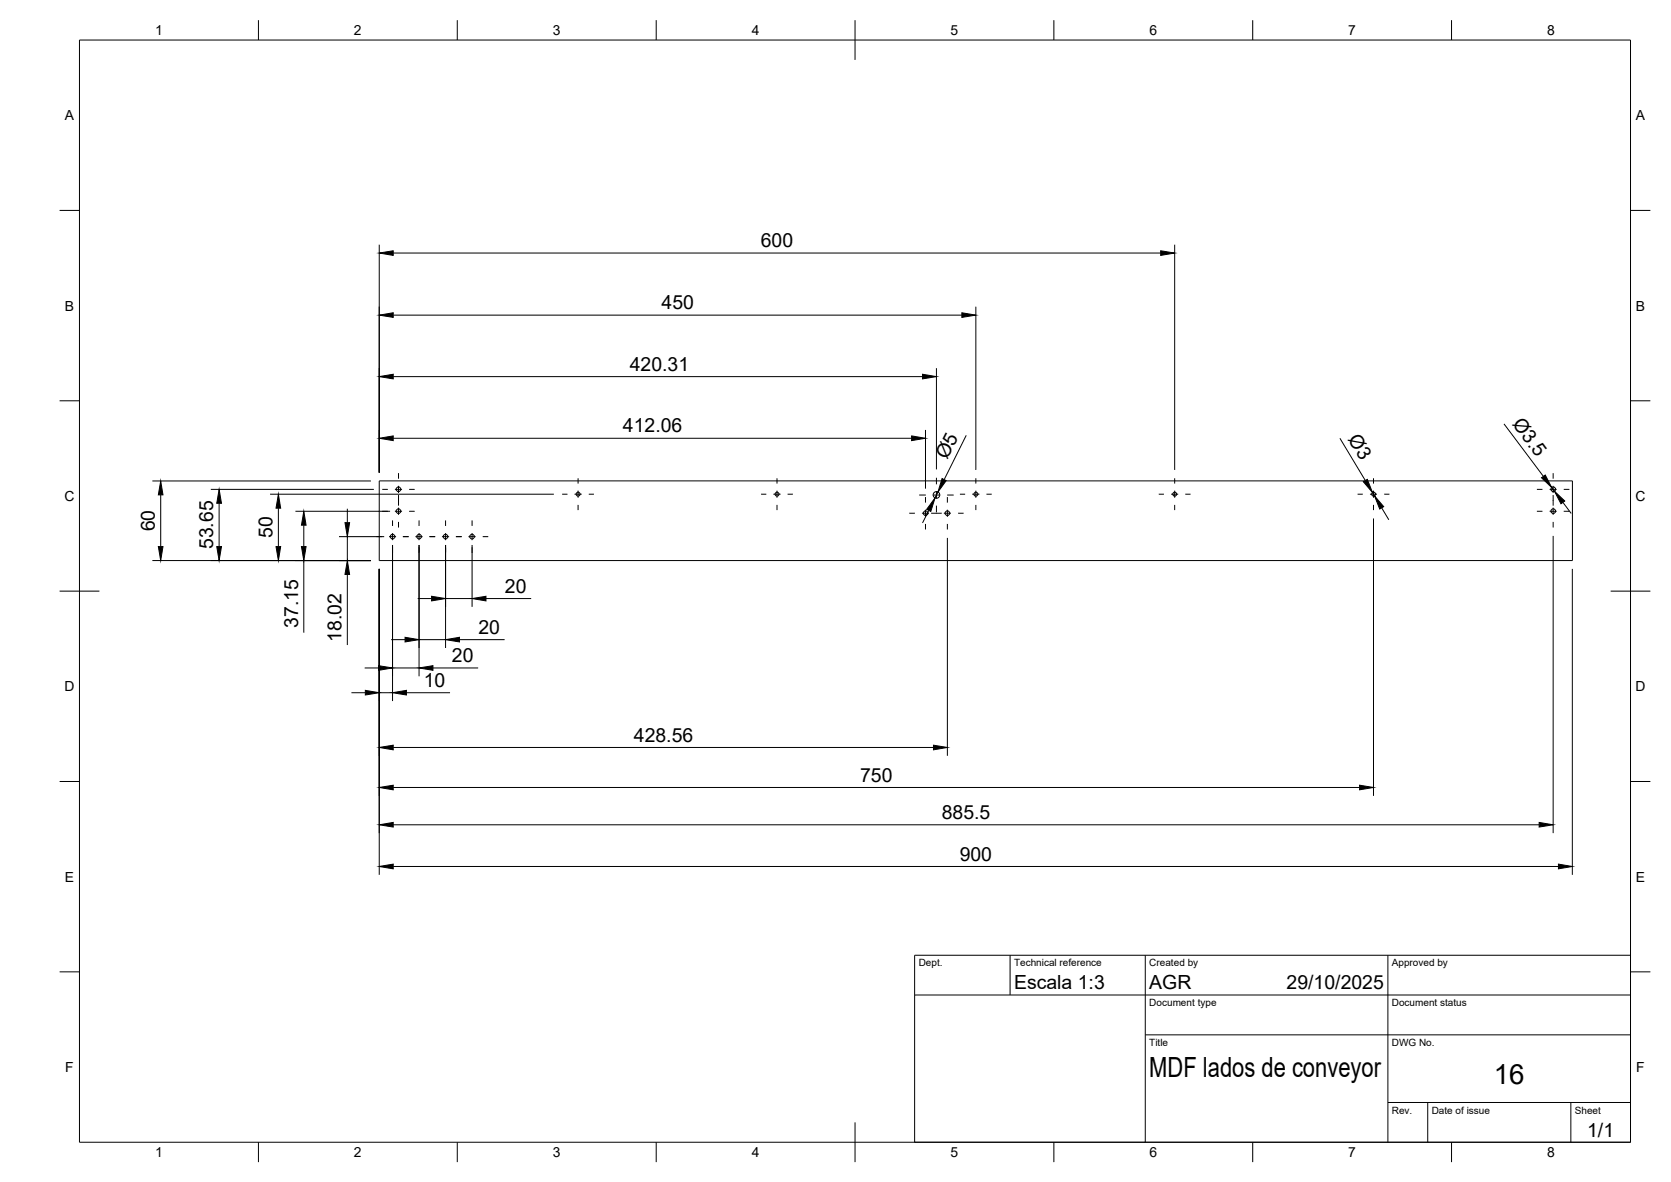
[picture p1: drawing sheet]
<svg xmlns="http://www.w3.org/2000/svg" width="420mm" height="297mm" viewBox="0 0 420 297" stroke-linecap="round" stroke-linejoin="round" font-family="sans-serif">
<!-- layer: Visible -->
<g fill="none" stroke="#000" stroke-width=".25">
<path d="M95.4 120.8h300v20.1h-300z"/>
<circle cx="98.7" cy="134.8" r=".58"/>
<circle cx="100.2" cy="128.5" r=".58"/>
<circle cx="100.2" cy="123" r=".58"/>
<circle cx="105.4" cy="134.8" r=".58"/>
<circle cx="112" cy="134.8" r=".58"/>
<circle cx="118.7" cy="134.8" r=".58"/>
<circle cx="145.4" cy="124.2" r=".5"/>
<circle cx="195.4" cy="124.2" r=".5"/>
<circle cx="232.7" cy="129" r=".58"/>
<circle cx="235.5" cy="124.4" r=".84"/>
<circle cx="238.2" cy="129" r=".58"/>
<circle cx="245.4" cy="124.2" r=".5"/>
<circle cx="295.4" cy="124.2" r=".5"/>
<circle cx="345.4" cy="124.2" r=".5"/>
<circle cx="390.6" cy="128.5" r=".58"/>
<circle cx="390.6" cy="123" r=".58"/>
</g>
<!-- layer: BORDER -->
<g fill="none" stroke="#000" stroke-width=".25">
<path d="M20 10.1h390v276.9h-390zM65 5.1v5M115 5.1v5M165 5.1v5M215 5.1v10M265 5.1v5M315 5.1v5M365 5.1v5M15 52.9h5M410 52.9h5M15 100.7h5M410 100.7h5"/>
<path d="M15 148.6h10M405 148.6h10M15 196.4h5M410 196.4h5M15 244.2h5M410 244.2h5M65 287v5M115 287v5M165 287v5M215 282.1v9.9M265 287v5M315 287v5"/>
<path d="M365 287v5"/>
</g>
<!-- layer: TITLEBLOCK -->
<path d="M230 240.1h180v46.9h-180zM230 250h180M254 240.1v9.9M288 240.1v46.9M349 240.1v46.9M288 260.1h122M349 277.1h61M359 277.1v9.9M395 277.1v9.9" fill="none" stroke="#000" stroke-width=".25"/>
<!-- layer: Smart Centers -->
<g fill="none" stroke="#000" stroke-width=".25">
<path d="M100.2 118.9v1.4M390.5 118.9v1.4M94.6 134.9h1.4M96.1 128.5h1.4M96.1 123h1.4M97.8 134.9h1.8M98.7 130.8v1.4M98.7 134v1.7M98.7 137.5v1.4M99.3 128.5h1.8M99.3 123h1.8M100.2 122.1v1.8"/>
<path d="M100.2 124.4v2.7M100.2 127.6v1.8M100.2 131.2v1.4M101.3 134.9h1.5M102.9 128.5h1.4M102.9 123h1.4M104.5 134.9h1.8M105.4 130.8v1.4M105.4 134v1.7M105.4 137.5v1.4M107.9 134.9h1.6M111.1 134.9h1.8"/>
<path d="M112 130.8v1.4M112 134v1.7M112 137.5v1.4M114.6 134.9h1.5M117.8 134.9h1.8M118.7 130.8v1.4M118.7 134v1.7M118.7 137.5v1.4M121.4 134.9h1.4M141.4 124.2h1.3M144.5 124.2h1.8M145.4 120.2v1.3"/>
<path d="M145.4 123.3v1.8M145.4 126.9v1.3M148 124.2h1.4M191.4 124.2h1.3M194.5 124.2h1.8M195.4 120.2v1.3M195.4 123.3v1.8M195.4 126.9v1.3M198 124.2h1.4M228.6 129h1.4M231.1 124.4h1.7M231.8 129h1.8"/>
<path d="M232.7 124.9v1.4M232.7 128.1v1.8M232.7 131.7v1.4M234.1 129h2.7M234.6 124.4h1.7M235.5 120.1v1.6M235.5 123.5v1.8M235.5 127.1v1.6M237.3 129h1.8M238.1 124.4h1.7M238.2 124.9v1.4M238.2 128.1v1.8"/>
<path d="M238.2 131.7v1.4M240.9 129h1.4M241.4 124.2h1.3M244.5 124.2h1.8M245.4 120.2v1.3M245.4 123.3v1.8M245.4 126.9v1.3M248 124.2h1.4M291.4 124.2h1.3M294.5 124.2h1.7M295.4 120.2v1.3M295.4 123.3v1.8"/>
<path d="M295.4 126.9v1.3M298 124.2h1.4M341.4 124.2h1.3M344.5 124.2h1.7M345.4 120.2v1.3M345.4 123.3v1.8M345.4 126.9v1.3M348 124.2h1.4M386.4 128.5h1.4M386.4 123h1.4M389.6 128.5h1.8M389.6 123h1.8"/>
<path d="M390.5 122.1v1.8M390.5 124.4v2.7M390.5 127.6v1.8M390.5 131.2v1.4M393.2 128.5h1.4M393.2 123h1.4"/>
</g>
<!-- layer: FD_Dimensions -->
<g fill="none" stroke="#000" stroke-width=".25">
<path d="M95.4 61.5v57.3M98.9 63.6h192.9M98.9 79.2h143M245.4 77.1v41M295.4 61.5v56.6M98.9 94.6h133.1M235.5 92.5v25.5M98.9 110.1h130.3M232.7 108v14.8M243 109.4l-5.6 11.1M336.9 110.1l6.4 10.7M378.2 106.5l9.9 13.2"/>
<path d="M38.3 120.9h55M40.4 124.4v13M53 123h41M55.1 126.5v10.9M67.9 124.2h71.4M70 127.7v9.7M74.3 128.5h23.8M76.4 132v5.4M85.2 134.9h11.4M87.3 127.9v3.4M87.3 134.9v6M98.7 137v39.2"/>
<path d="M105.4 137v33M112 137v25.8M118.7 137v15.5M233.5 128.3l-1.5 3.1M235.8 123.6l-.7 1.5M238.2 135.2v54.7M345.1 123.8l.5 .8M345.4 130.3v69.7M347.4 127.6l1.8 3M390.2 122.5l.7 1M390.5 134.7v74.7M393 126.2l2.1 2.8"/>
<path d="M38.3 140.9h55M76.4 140.9v18.1M87.3 144.4v17.7M95.4 143v76.8M105 150.4h3.5M112 150.4h6.7M122.2 150.4h11.4M395.4 143v76.8M88.4 174.1h3.5M91.7 167.9h3.5M95.4 174.1h3.3M98.4 160.7h3.5"/>
<path d="M98.7 167.9h6.7M102.2 174.1h11M105.4 160.7h6.6M108.9 167.9h11.3M115.5 160.7h11.4M98.9 197.9h243M98.9 187.8h135.8M98.9 217.7h293M98.9 207.3h288.1"/>
</g>
<g fill="#000" stroke="#000" stroke-width=".25">
<path d="M95.4 63.6l3.5-.6v1.2zM95.4 79.2l3.5-.6v1.2zM241.9 78.6l3.5 .6-3.5 .6zM291.8 63l3.6 .6-3.6 .6zM95.4 94.6l3.5-.5v1.1zM232 94.1l3.5 .5-3.5 .6zM95.4 110.1l3.5-.6v1.2zM229.2 109.5l3.5 .6-3.5 .6zM387.6 120.1l.9-.7 1.7 3.1zM39.8 137.4h1.2l-.6 3.5zM40.4 120.9l.6 3.5h-1.2zM54.5 137.4h1.2l-.6 3.5z"/>
<path d="M55.1 123l.6 3.5h-1.2zM69.4 137.4h1.2l-.6 3.5zM70 124.2l.6 3.5h-1.2zM76.4 128.5l.6 3.5h-1.2zM75.8 137.4h1.2l-.6 3.5zM86.7 131.3h1.2l-.6 3.6zM235.1 125.1l-1.1 3.4-1-.5zM236.9 120.3l1 .5-2.1 2.8zM342.8 121.1l1-.6 1.3 3.3zM345.6 124.6l2.3 2.7-1 .6zM390.9 123.5l2.5 2.4-.9 .7zM87.3 140.9l.6 3.5h-1.2z"/>
<path d="M108.5 149.8l3.5 .6-3.5 .6zM118.7 150.4l3.5-.6v1.2zM91.9 173.5l3.5 .6-3.5 .6zM95.2 167.3l3.5 .6-3.5 .6zM101.9 160.2l3.5 .5-3.5 .6zM98.7 174.1l3.5-.6v1.2zM105.4 167.9l3.5-.6v1.2zM112 160.7l3.5-.5v1.1zM95.4 197.9l3.5-.6v1.2zM95.4 187.8l3.5-.5v1.1zM234.7 187.3l3.5 .5-3.5 .6zM341.9 197.3l3.5 .6-3.5 .6z"/>
<path d="M95.4 217.7l3.5-.5v1.1zM95.4 207.3l3.5-.6v1.1zM387 206.7l3.5 .6-3.5 .5zM391.9 217.2l3.5 .5-3.5 .6z"/>
</g>
<g font-size="7">
<text x="289" y="270.6">MDF lados de conveyor</text>
<text x="375.6" y="272.3">16</text>
</g>
<g font-size="4.9">
<text x="191.3" y="62.1">600</text>
<text x="166.4" y="77.7">450</text>
<text x="158.3" y="93.2">420.31</text>
<text x="380.1" y="106.5" transform="rotate(53 380.1 106.5)">Ø3.5</text>
<text x="156.6" y="108.7">412.06</text>
<text x="338.9" y="110.4" transform="rotate(59 338.9 110.4)">Ø3</text>
<text x="238.1" y="115.6" transform="rotate(-63 238.1 115.6)">Ø5</text>
<text x="38.9" y="133.5" transform="rotate(-90 38.9 133.5)">60</text>
<text x="68.5" y="135.2" transform="rotate(-90 68.5 135.2)">50</text>
<text x="53.6" y="138" transform="rotate(-90 53.6 138)">53.65</text>
<text x="127" y="149">20</text>
<text x="74.9" y="157.8" transform="rotate(-90 74.9 157.8)">37.15</text>
<text x="85.9" y="161.2" transform="rotate(-90 85.9 161.2)">18.02</text>
<text x="120.3" y="159.3">20</text>
<text x="113.6" y="166.4">20</text>
<text x="106.6" y="172.6">10</text>
<text x="159.4" y="186.4">428.56</text>
<text x="216.3" y="196.4">750</text>
<text x="236.8" y="205.8">885.5</text>
<text x="241.3" y="216.3">900</text>
<text x="255" y="248.5">Escala 1:3</text>
<text x="289" y="248.5">AGR</text>
<text x="323.5" y="248.5">29/10/2025</text>
<text x="399.1" y="285.7">1/1</text>
</g>
<g font-size="3.5">
<text x="39" y="8.8">1</text>
<text x="89" y="8.8">2</text>
<text x="139" y="8.8">3</text>
<text x="189" y="8.8">4</text>
<text x="239" y="8.8">5</text>
<text x="289" y="8.8">6</text>
<text x="339" y="8.8">7</text>
<text x="389" y="8.8">8</text>
<text x="16.3" y="30.2">A</text>
<text x="411.3" y="30.2">A</text>
<text x="16.3" y="78">B</text>
<text x="411.3" y="78">B</text>
<text x="16.2" y="125.9">C</text>
<text x="411.2" y="125.9">C</text>
<text x="16.2" y="173.7">D</text>
<text x="411.2" y="173.7">D</text>
<text x="16.3" y="221.6">E</text>
<text x="411.3" y="221.6">E</text>
<text x="16.4" y="269.4">F</text>
<text x="411.4" y="269.4">F</text>
<text x="39" y="290.8">1</text>
<text x="89" y="290.8">2</text>
<text x="139" y="290.8">3</text>
<text x="189" y="290.8">4</text>
<text x="239" y="290.8">5</text>
<text x="289" y="290.8">6</text>
<text x="339" y="290.8">7</text>
<text x="389" y="290.8">8</text>
</g>
<g font-size="2.5">
<text x="231" y="242.9">Dept.</text>
<text x="255" y="242.9">Technical reference</text>
<text x="289" y="242.9">Created by</text>
<text x="350" y="242.9">Approved by</text>
<text x="289" y="252.8">Document type</text>
<text x="350" y="252.8">Document status</text>
<text x="289" y="262.9">Title</text>
<text x="350" y="262.9">DWG No.</text>
<text x="350" y="279.9">Rev.</text>
<text x="360" y="279.9">Date of issue</text>
<text x="396" y="279.9">Sheet</text>
</g>
</svg>
